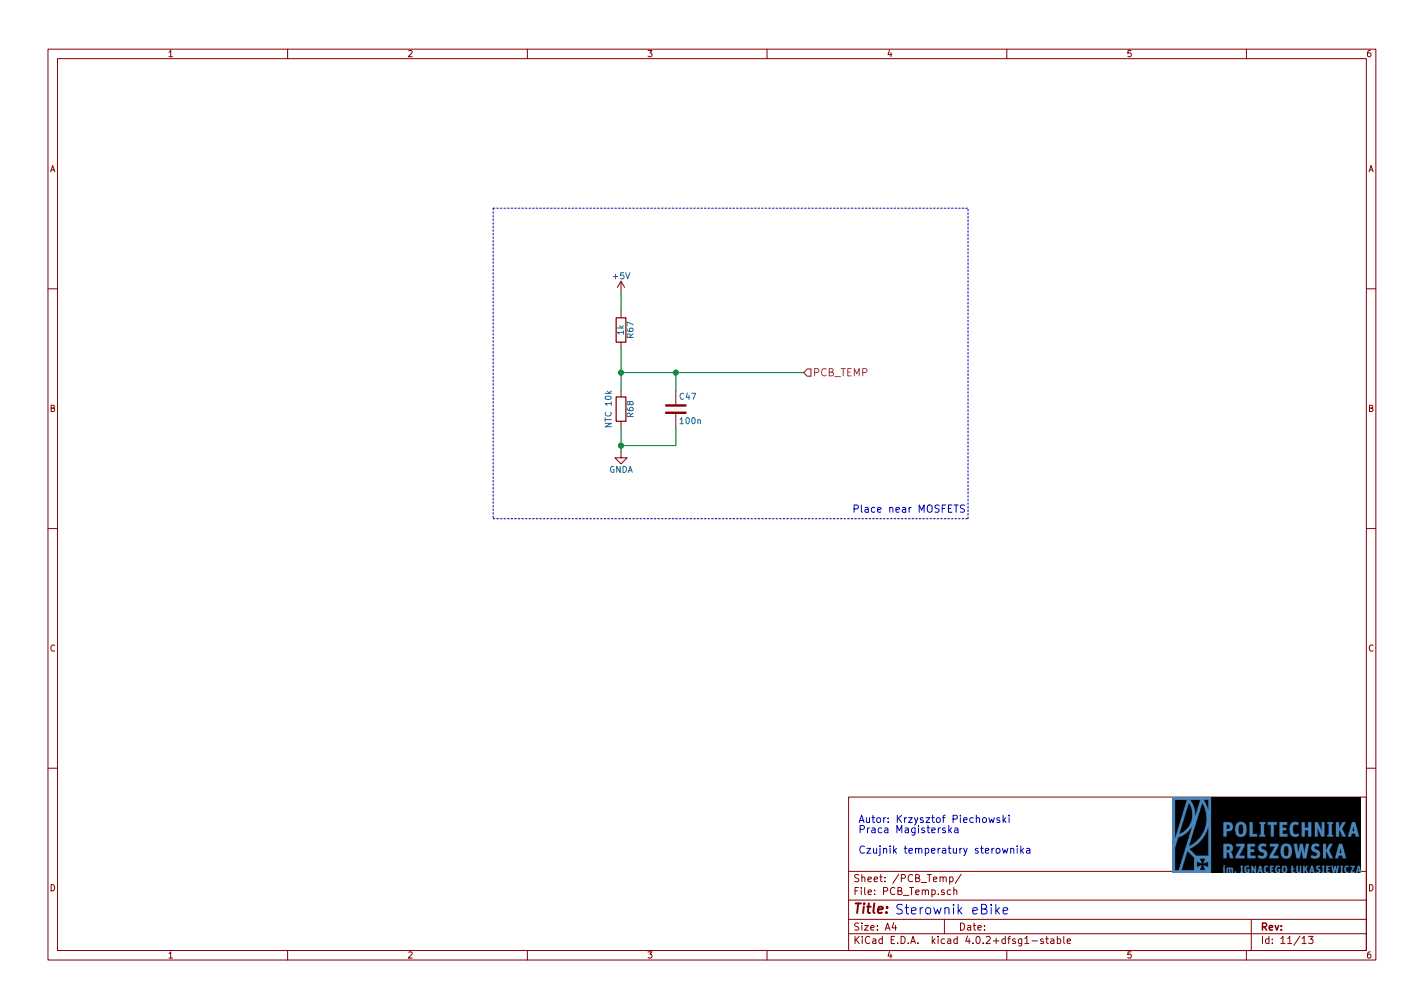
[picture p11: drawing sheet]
EESchema Schematic File Version 2
LIBS:power
LIBS:device
LIBS:transistors
LIBS:conn
LIBS:linear
LIBS:regul
LIBS:74xx
LIBS:cmos4000
LIBS:adc-dac
LIBS:memory
LIBS:xilinx
LIBS:microcontrollers
LIBS:dsp
LIBS:microchip
LIBS:analog_switches
LIBS:motorola
LIBS:texas
LIBS:intel
LIBS:audio
LIBS:interface
LIBS:digital-audio
LIBS:philips
LIBS:display
LIBS:cypress
LIBS:siliconi
LIBS:opto
LIBS:atmel
LIBS:contrib
LIBS:valves
LIBS:stm32f401rbt6
LIBS:usb_atype_jack
LIBS:mini_usb_jack
LIBS:stm32f100rbt6
LIBS:drv8302
LIBS:irfs7530
LIBS:microsd
LIBS:lr12k4-g
LIBS:EB_DRV-cache
EELAYER 25 0
EELAYER END
$Descr A4 11693 8268
encoding utf-8
Sheet 11 13
Title ""
Date ""
Rev ""
Comp ""
Comment1 ""
Comment2 ""
Comment3 ""
Comment4 ""
$EndDescr
Text Notes 7050 7000 0    60   ~ 0
Autor: Krzysztof Piechowski\nPraca Magisterska\n\nCzujnik temperatury sterownika
$Comp
L R R67
U 1 1
P 5100 2700
F 0 "R67" V 5180 2700 50  0000 C CNN
F 1 "1k" V 5100 2700 50  0000 C CNN
F 2 "Resistors_SMD:R_0805_HandSoldering" V 5030 2700 50  0001 C CNN
F 3 "" H 5100 2700 50  0000 C CNN
	1    5100 2700
	1    0    0    -1  
$EndComp
$Comp
L R R68
U 1 1
P 5100 3350
F 0 "R68" V 5180 3350 50  0000 C CNN
F 1 "NTC 10k" V 5000 3350 50  0000 C CNN
F 2 "Resistors_SMD:R_0805_HandSoldering" V 5030 3350 50  0001 C CNN
F 3 "" H 5100 3350 50  0000 C CNN
	1    5100 3350
	1    0    0    -1  
$EndComp
$Comp
L +5V #PWR086
U 1 1
P 5100 2400
F 0 "#PWR086" H 5100 2250 50  0001 C CNN
F 1 "+5V" H 5100 2540 50  0000 C CNN
F 2 "" H 5100 2400 50  0000 C CNN
F 3 "" H 5100 2400 50  0000 C CNN
	1    5100 2400
	1    0    0    -1  
$EndComp
$Comp
L GNDA #PWR087
U 1 1
P 5100 3700
F 0 "#PWR087" H 5100 3450 50  0001 C CNN
F 1 "GNDA" H 5100 3550 50  0000 C CNN
F 2 "" H 5100 3700 50  0000 C CNN
F 3 "" H 5100 3700 50  0000 C CNN
	1    5100 3700
	1    0    0    -1  
$EndComp
Wire Wire Line
	5100 2400 5100 2550
Wire Wire Line
	5100 2850 5100 3200
Wire Wire Line
	5100 3500 5100 3700
Wire Wire Line
	5100 3050 6600 3050
Connection ~ 5100 3050
Wire Wire Line
	5100 3650 5550 3650
Connection ~ 5100 3650
$Comp
L C C47
U 1 1
P 5550 3350
F 0 "C47" H 5575 3450 50  0000 L CNN
F 1 "100n" H 5575 3250 50  0000 L CNN
F 2 "Capacitors_SMD:C_0805_HandSoldering" H 5588 3200 50  0001 C CNN
F 3 "" H 5550 3350 50  0000 C CNN
	1    5550 3350
	1    0    0    -1  
$EndComp
Wire Wire Line
	5550 3050 5550 3200
Connection ~ 5550 3050
Wire Wire Line
	5550 3650 5550 3500
Wire Notes Line
	4050 1700 7950 1700
Wire Notes Line
	4050 1700 4050 4250
Wire Notes Line
	4050 4250 7950 4250
Wire Notes Line
	7950 4250 7950 1700
Text Notes 7000 4200 0    60   ~ 0
Place near MOSFETS\n
Text HLabel 6600 3050 2    60   Input ~ 0
PCB_TEMP
Text Notes 7350 7500 0    79   ~ 0
Sterownik eBike\n
$EndSCHEMATC
